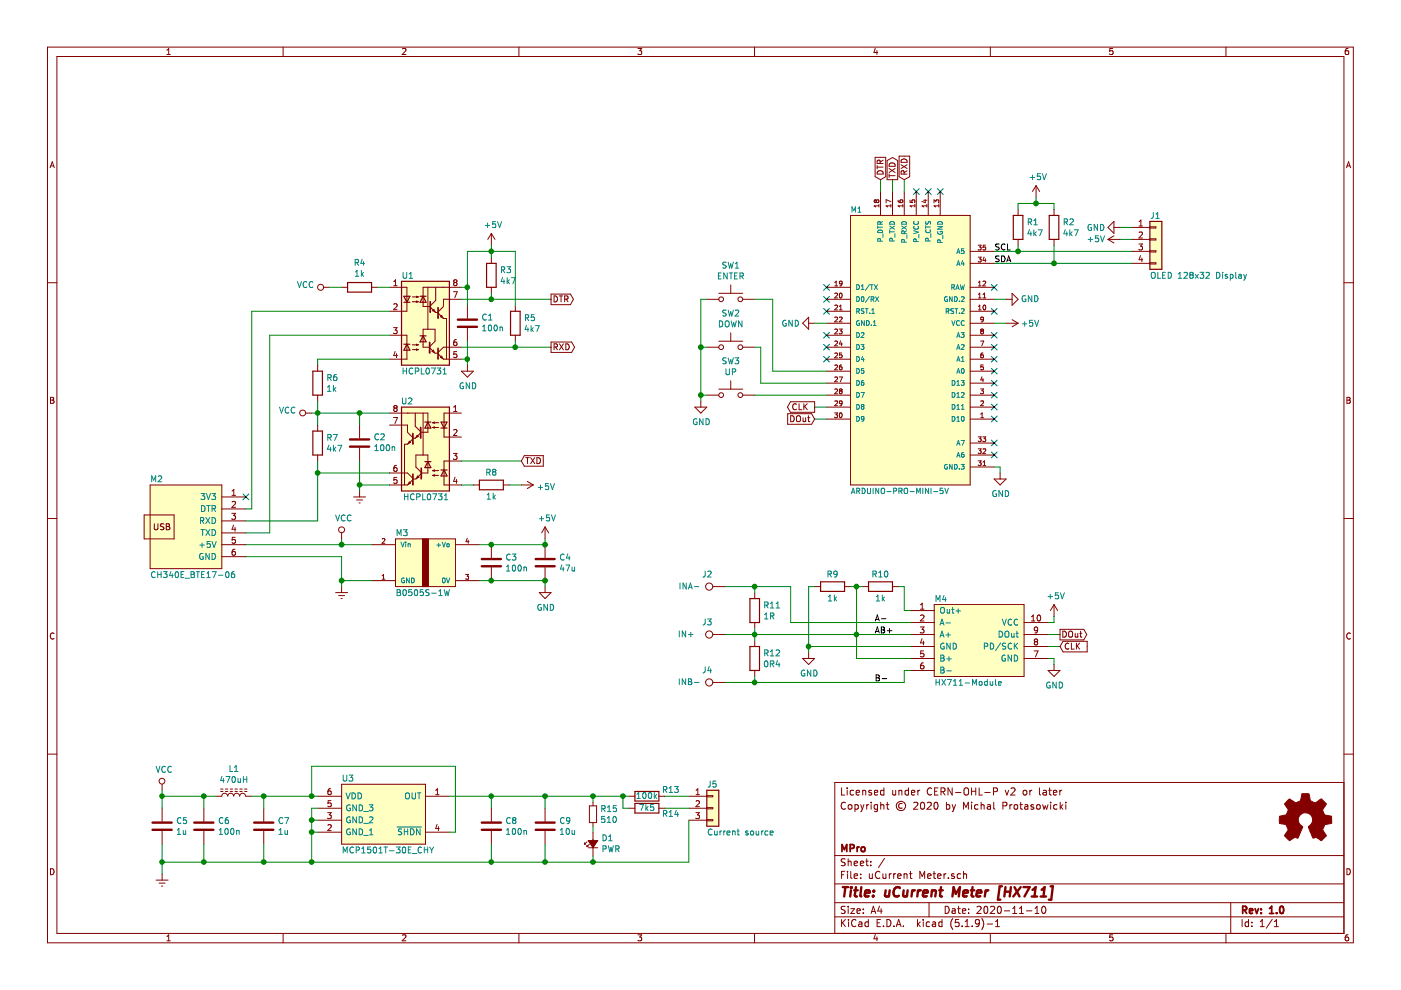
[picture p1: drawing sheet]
EESchema Schematic File Version 4
EELAYER 30 0
EELAYER END
$Descr A4 11693 8268
encoding utf-8
Sheet 1 1
Title "uCurrent Meter [HX711]"
Date "2020-11-10"
Rev "1.0"
Comp "MPro"
Comment1 ""
Comment2 ""
Comment3 "Copyright © 2020 by Michal Protasowicki"
Comment4 "Licensed under CERN-OHL-P v2 or later"
$EndDescr
$Comp
L archive:uCurrent-Meter-rescue_ARDUINO-PRO-MINI-3.3V-diy-modules-uCurrent-Meter-rescue M1
U 1 1
P 7600 2900
F 0 "M1" H 7100 4050 45  0000 L CNN
F 1 "ARDUINO-PRO-MINI-5V" H 7100 1700 45  0000 L CNN
F 2 "HX711:diy-modules-ARDUINO-PRO-MINI" H 7630 3050 20  0001 C CNN
F 3 "" H 7600 2900 60  0000 C CNN
	1    7600 2900
	1    0    0    -1  
$EndComp
$Comp
L archive:Connector_TestPoint J3
U 1 1
P 6050 5300
F 0 "J3" V 6150 5400 50  0000 L CNN
F 1 "IN+" V 6050 5550 50  0000 L CNN
F 2 "HX711:MountingHole_2.2mm_M2_Pad" H 6250 5300 50  0001 C CNN
F 3 "~" H 6250 5300 50  0001 C CNN
	1    6050 5300
	0    -1   -1   0   
$EndComp
$Comp
L archive:Isolator_HCPL2731 U1
U 1 1
P 3550 2700
F 0 "U1" H 3350 3100 50  0000 L CNN
F 1 "HCPL0731" H 3350 2300 50  0000 L CNN
F 2 "HX711:SO-8_5.3x6.2mm_Pitch1.27mm" H 3525 2700 50  0001 C CNN
F 3 "http://www.onsemi.com/pub/Collateral/HCPL2731-D.pdf" H 3525 2700 50  0001 C CNN
	1    3550 2700
	1    0    0    -1  
$EndComp
$Comp
L archive:power_Earth #PWR017
U 1 1
P 2850 4900
F 0 "#PWR017" H 2850 4650 50  0001 C CNN
F 1 "Earth" H 2850 4750 50  0001 C CNN
F 2 "" H 2850 4900 50  0001 C CNN
F 3 "~" H 2850 4900 50  0001 C CNN
	1    2850 4900
	1    0    0    -1  
$EndComp
$Comp
L archive:Isolator_HCPL2731 U2
U 1 1
P 3550 3750
F 0 "U2" H 3650 4150 50  0000 L CNN
F 1 "HCPL0731" H 3350 3350 50  0000 L CNN
F 2 "HX711:SO-8_5.3x6.2mm_Pitch1.27mm" H 3525 3750 50  0001 C CNN
F 3 "http://www.onsemi.com/pub/Collateral/HCPL2731-D.pdf" H 3525 3750 50  0001 C CNN
	1    3550 3750
	-1   0    0    -1  
$EndComp
Text GLabel 4350 3850 2    50   Input ~ 0
TXD
Text GLabel 4600 2900 2    50   Output ~ 0
RXD
Text GLabel 4600 2500 2    50   Output ~ 0
DTR
$Comp
L archive:power_+5V #PWR016
U 1 1
P 4550 4500
F 0 "#PWR016" H 4550 4350 50  0001 C CNN
F 1 "+5V" H 4565 4673 50  0000 C CNN
F 2 "" H 4550 4500 50  0001 C CNN
F 3 "" H 4550 4500 50  0001 C CNN
	1    4550 4500
	1    0    0    -1  
$EndComp
$Comp
L archive:power_Earth #PWR014
U 1 1
P 3000 4100
F 0 "#PWR014" H 3000 3850 50  0001 C CNN
F 1 "Earth" H 3000 3950 50  0001 C CNN
F 2 "" H 3000 4100 50  0001 C CNN
F 3 "~" H 3000 4100 50  0001 C CNN
	1    3000 4100
	1    0    0    -1  
$EndComp
$Comp
L archive:Device_R R7
U 1 1
P 2650 3700
F 0 "R7" H 2720 3746 50  0000 L CNN
F 1 "4k7" H 2720 3655 50  0000 L CNN
F 2 "HX711:R_1206" V 2580 3700 50  0001 C CNN
F 3 "~" H 2650 3700 50  0001 C CNN
	1    2650 3700
	1    0    0    -1  
$EndComp
$Comp
L archive:Device_R R8
U 1 1
P 4100 4050
F 0 "R8" V 4200 4050 50  0000 C CNN
F 1 "1k" V 4000 4050 50  0000 C CNN
F 2 "HX711:R_1206" V 4030 4050 50  0001 C CNN
F 3 "~" H 4100 4050 50  0001 C CNN
	1    4100 4050
	0    -1   -1   0   
$EndComp
$Comp
L archive:power_VCC #PWR015
U 1 1
P 2850 4500
F 0 "#PWR015" H 2850 4350 50  0001 C CNN
F 1 "VCC" H 2867 4673 50  0000 C CNN
F 2 "" H 2850 4500 50  0001 C CNN
F 3 "" H 2850 4500 50  0001 C CNN
	1    2850 4500
	1    0    0    -1  
$EndComp
$Comp
L archive:power_VCC #PWR011
U 1 1
P 2600 3450
F 0 "#PWR011" H 2600 3300 50  0001 C CNN
F 1 "VCC" V 2618 3577 50  0000 L CNN
F 2 "" H 2600 3450 50  0001 C CNN
F 3 "" H 2600 3450 50  0001 C CNN
	1    2600 3450
	0    -1   -1   0   
$EndComp
$Comp
L archive:power_VCC #PWR05
U 1 1
P 2750 2400
F 0 "#PWR05" H 2750 2250 50  0001 C CNN
F 1 "VCC" V 2768 2527 50  0000 L CNN
F 2 "" H 2750 2400 50  0001 C CNN
F 3 "" H 2750 2400 50  0001 C CNN
	1    2750 2400
	0    -1   -1   0   
$EndComp
$Comp
L archive:power_+5V #PWR013
U 1 1
P 4350 4050
F 0 "#PWR013" H 4350 3900 50  0001 C CNN
F 1 "+5V" V 4365 4178 50  0000 L CNN
F 2 "" H 4350 4050 50  0001 C CNN
F 3 "" H 4350 4050 50  0001 C CNN
	1    4350 4050
	0    1    1    0   
$EndComp
Wire Wire Line
	2050 4450 2250 4450
Wire Wire Line
	2050 4250 2100 4250
$Comp
L archive:Device_R R6
U 1 1
P 2650 3200
F 0 "R6" H 2720 3246 50  0000 L CNN
F 1 "1k" H 2720 3155 50  0000 L CNN
F 2 "HX711:R_1206" V 2580 3200 50  0001 C CNN
F 3 "~" H 2650 3200 50  0001 C CNN
	1    2650 3200
	1    0    0    -1  
$EndComp
Wire Wire Line
	2650 3350 2650 3450
Connection ~ 2650 3450
Wire Wire Line
	2650 3450 2600 3450
Wire Wire Line
	2650 3450 2650 3550
Wire Wire Line
	2650 3000 2650 3050
Wire Wire Line
	3950 4050 3850 4050
Wire Wire Line
	4250 4050 4350 4050
$Comp
L archive:power_+5V #PWR04
U 1 1
P 4100 2050
F 0 "#PWR04" H 4100 1900 50  0001 C CNN
F 1 "+5V" H 4115 2223 50  0000 C CNN
F 2 "" H 4100 2050 50  0001 C CNN
F 3 "" H 4100 2050 50  0001 C CNN
	1    4100 2050
	1    0    0    -1  
$EndComp
$Comp
L archive:Device_R R4
U 1 1
P 3000 2400
F 0 "R4" V 2793 2400 50  0000 C CNN
F 1 "1k" V 2884 2400 50  0000 C CNN
F 2 "HX711:R_1206" V 2930 2400 50  0001 C CNN
F 3 "~" H 3000 2400 50  0001 C CNN
	1    3000 2400
	0    1    1    0   
$EndComp
Wire Wire Line
	2750 2400 2850 2400
Wire Wire Line
	3150 2400 3250 2400
$Comp
L archive:Device_R R3
U 1 1
P 4100 2300
F 0 "R3" H 4170 2346 50  0000 L CNN
F 1 "4k7" H 4170 2255 50  0000 L CNN
F 2 "HX711:R_1206" V 4030 2300 50  0001 C CNN
F 3 "~" H 4100 2300 50  0001 C CNN
	1    4100 2300
	1    0    0    -1  
$EndComp
Wire Wire Line
	4300 2850 4300 2900
Wire Wire Line
	4300 2900 4600 2900
Wire Wire Line
	3900 2100 3900 2400
Wire Wire Line
	3900 2400 3850 2400
Wire Wire Line
	2250 4450 2250 2800
Wire Wire Line
	2100 2600 2100 4250
$Comp
L archive:Device_R R5
U 1 1
P 4300 2700
F 0 "R5" H 4370 2746 50  0000 L CNN
F 1 "4k7" H 4370 2655 50  0000 L CNN
F 2 "HX711:R_1206" V 4230 2700 50  0001 C CNN
F 3 "~" H 4300 2700 50  0001 C CNN
	1    4300 2700
	1    0    0    -1  
$EndComp
Wire Wire Line
	4350 3850 3850 3850
$Comp
L archive:Device_C C3
U 1 1
P 4100 4700
F 0 "C3" H 4215 4746 50  0000 L CNN
F 1 "100n" H 4215 4655 50  0000 L CNN
F 2 "HX711:C_1206" H 4138 4550 50  0001 C CNN
F 3 "~" H 4100 4700 50  0001 C CNN
	1    4100 4700
	1    0    0    -1  
$EndComp
$Comp
L archive:Device_C C4
U 1 1
P 4550 4700
F 0 "C4" H 4665 4746 50  0000 L CNN
F 1 "47u" H 4665 4655 50  0000 L CNN
F 2 "HX711:C_1206" H 4588 4550 50  0001 C CNN
F 3 "~" H 4550 4700 50  0001 C CNN
	1    4550 4700
	1    0    0    -1  
$EndComp
$Comp
L archive:power_GND #PWR018
U 1 1
P 4550 4900
F 0 "#PWR018" H 4550 4650 50  0001 C CNN
F 1 "GND" H 4555 4727 50  0000 C CNN
F 2 "" H 4550 4900 50  0001 C CNN
F 3 "" H 4550 4900 50  0001 C CNN
	1    4550 4900
	1    0    0    -1  
$EndComp
Wire Wire Line
	4550 4900 4550 4850
Wire Wire Line
	4550 4850 4100 4850
Connection ~ 4550 4850
Connection ~ 4100 4850
Wire Wire Line
	4100 4850 4000 4850
Wire Wire Line
	4000 4550 4100 4550
Connection ~ 4100 4550
Wire Wire Line
	4100 4550 4550 4550
Wire Wire Line
	4550 4550 4550 4500
Connection ~ 4550 4550
$Comp
L archive:power_GND #PWR012
U 1 1
P 8350 3950
F 0 "#PWR012" H 8350 3700 50  0001 C CNN
F 1 "GND" H 8355 3777 50  0000 C CNN
F 2 "" H 8350 3950 50  0001 C CNN
F 3 "" H 8350 3950 50  0001 C CNN
	1    8350 3950
	1    0    0    -1  
$EndComp
Text GLabel 7550 1500 1    50   Input ~ 0
RXD
Text GLabel 7450 1500 1    50   Output ~ 0
TXD
Text GLabel 7350 1500 1    50   Input ~ 0
DTR
Wire Wire Line
	7350 1600 7350 1500
Wire Wire Line
	7450 1600 7450 1500
Wire Wire Line
	7550 1600 7550 1500
$Comp
L archive:Device_C C2
U 1 1
P 3000 3700
F 0 "C2" H 2885 3654 50  0000 R CNN
F 1 "100n" H 2885 3745 50  0000 R CNN
F 2 "HX711:C_1206" H 3038 3550 50  0001 C CNN
F 3 "~" H 3000 3700 50  0001 C CNN
	1    3000 3700
	-1   0    0    1   
$EndComp
Wire Wire Line
	2650 3850 2650 3950
Wire Wire Line
	3250 3950 2650 3950
Connection ~ 2650 3950
Wire Wire Line
	2650 3950 2650 4350
Wire Wire Line
	2650 4350 2050 4350
Wire Wire Line
	3250 3450 3000 3450
Wire Wire Line
	3000 3550 3000 3450
Connection ~ 3000 3450
Wire Wire Line
	3000 3450 2650 3450
Wire Wire Line
	3000 3850 3000 4050
Wire Wire Line
	3250 4050 3000 4050
Connection ~ 3000 4050
Wire Wire Line
	3000 4050 3000 4100
Wire Wire Line
	3250 3000 2650 3000
Wire Wire Line
	3250 2800 2250 2800
Wire Wire Line
	3250 2600 2100 2600
$Comp
L archive:power_GND #PWR09
U 1 1
P 3900 3050
F 0 "#PWR09" H 3900 2800 50  0001 C CNN
F 1 "GND" H 3905 2877 50  0000 C CNN
F 2 "" H 3900 3050 50  0001 C CNN
F 3 "" H 3900 3050 50  0001 C CNN
	1    3900 3050
	1    0    0    -1  
$EndComp
Wire Wire Line
	3850 3000 3900 3000
Wire Wire Line
	3900 3000 3900 3050
Wire Wire Line
	2050 4550 2850 4550
Wire Wire Line
	2850 4550 2850 4500
Connection ~ 2850 4550
Wire Wire Line
	2850 4550 3100 4550
Wire Wire Line
	2850 4650 2850 4850
Wire Wire Line
	3100 4850 2850 4850
Connection ~ 2850 4850
Wire Wire Line
	2850 4850 2850 4900
Wire Wire Line
	2850 4650 2050 4650
$Comp
L archive:Device_C C1
U 1 1
P 3900 2700
F 0 "C1" H 3785 2654 50  0000 R CNN
F 1 "100n" H 3785 2745 50  0000 R CNN
F 2 "HX711:C_1206" H 3938 2550 50  0001 C CNN
F 3 "~" H 3900 2700 50  0001 C CNN
	1    3900 2700
	-1   0    0    1   
$EndComp
Wire Wire Line
	4600 2500 4100 2500
Wire Wire Line
	4100 2450 4100 2500
Connection ~ 4100 2500
Wire Wire Line
	4100 2500 3850 2500
Wire Wire Line
	3900 2400 3900 2550
Connection ~ 3900 2400
Wire Wire Line
	3900 2850 3900 3000
Connection ~ 3900 3000
Wire Wire Line
	3900 2100 4100 2100
Wire Wire Line
	4300 2100 4300 2550
Wire Wire Line
	4100 2150 4100 2100
Connection ~ 4100 2100
Wire Wire Line
	4100 2100 4300 2100
Wire Wire Line
	4100 2100 4100 2050
Wire Wire Line
	4300 2900 3850 2900
Connection ~ 4300 2900
$Comp
L archive:Switch_SW_Push SW1
U 1 1
P 6100 2500
F 0 "SW1" H 6100 2785 50  0000 C CNN
F 1 "ENTER" H 6100 2694 50  0000 C CNN
F 2 "HX711:SW_SPST_PTS645" H 6100 2700 50  0001 C CNN
F 3 "" H 6100 2700 50  0001 C CNN
	1    6100 2500
	1    0    0    -1  
$EndComp
$Comp
L archive:Switch_SW_Push SW2
U 1 1
P 6100 2900
F 0 "SW2" H 6100 3185 50  0000 C CNN
F 1 "DOWN" H 6100 3094 50  0000 C CNN
F 2 "HX711:SW_SPST_PTS645" H 6100 3100 50  0001 C CNN
F 3 "" H 6100 3100 50  0001 C CNN
	1    6100 2900
	1    0    0    -1  
$EndComp
$Comp
L archive:Switch_SW_Push SW3
U 1 1
P 6100 3300
F 0 "SW3" H 6100 3585 50  0000 C CNN
F 1 "UP" H 6100 3494 50  0000 C CNN
F 2 "HX711:SW_SPST_PTS645" H 6100 3500 50  0001 C CNN
F 3 "" H 6100 3500 50  0001 C CNN
	1    6100 3300
	1    0    0    -1  
$EndComp
$Comp
L archive:power_GND #PWR010
U 1 1
P 5850 3350
F 0 "#PWR010" H 5850 3100 50  0001 C CNN
F 1 "GND" H 5855 3177 50  0000 C CNN
F 2 "" H 5850 3350 50  0001 C CNN
F 3 "" H 5850 3350 50  0001 C CNN
	1    5850 3350
	1    0    0    -1  
$EndComp
Wire Wire Line
	5900 2500 5850 2500
Wire Wire Line
	5850 2500 5850 2900
Wire Wire Line
	5900 3300 5850 3300
Connection ~ 5850 3300
Wire Wire Line
	5850 3300 5850 3350
Wire Wire Line
	5900 2900 5850 2900
Connection ~ 5850 2900
Wire Wire Line
	5850 2900 5850 3300
$Comp
L archive:Device_R R10
U 1 1
P 7350 4900
F 0 "R10" V 7450 4900 50  0000 C CNN
F 1 "1k" V 7250 4900 50  0000 C CNN
F 2 "HX711:R_1206" V 7280 4900 50  0001 C CNN
F 3 "~" H 7350 4900 50  0001 C CNN
	1    7350 4900
	0    -1   -1   0   
$EndComp
$Comp
L archive:Device_R R9
U 1 1
P 6950 4900
F 0 "R9" V 7050 4900 50  0000 C CNN
F 1 "1k" V 6850 4900 50  0000 C CNN
F 2 "HX711:R_1206" V 6880 4900 50  0001 C CNN
F 3 "~" H 6950 4900 50  0001 C CNN
	1    6950 4900
	0    -1   -1   0   
$EndComp
Wire Wire Line
	6800 4900 6750 4900
Wire Wire Line
	6750 4900 6750 5400
Wire Wire Line
	6750 5400 7600 5400
Wire Wire Line
	7600 5100 7550 5100
Wire Wire Line
	7550 5100 7550 4900
Wire Wire Line
	7550 4900 7500 4900
Wire Wire Line
	7200 4900 7150 4900
Wire Wire Line
	7150 4900 7150 5300
Wire Wire Line
	7150 5300 7600 5300
Connection ~ 7150 4900
Wire Wire Line
	7150 4900 7100 4900
Wire Wire Line
	7150 5300 7150 5500
Wire Wire Line
	7150 5500 7600 5500
Connection ~ 7150 5300
$Comp
L archive:Connector_TestPoint J2
U 1 1
P 6050 4900
F 0 "J2" V 6150 5000 50  0000 L CNN
F 1 "INA-" V 6050 5100 50  0000 L CNN
F 2 "HX711:MountingHole_2.2mm_M2_Pad" H 6250 4900 50  0001 C CNN
F 3 "~" H 6250 4900 50  0001 C CNN
	1    6050 4900
	0    -1   -1   0   
$EndComp
$Comp
L archive:Connector_TestPoint J4
U 1 1
P 6050 5700
F 0 "J4" V 6150 5800 50  0000 L CNN
F 1 "INB-" V 6050 5900 50  0000 L CNN
F 2 "HX711:MountingHole_2.2mm_M2_Pad" H 6250 5700 50  0001 C CNN
F 3 "~" H 6250 5700 50  0001 C CNN
	1    6050 5700
	0    -1   -1   0   
$EndComp
Wire Wire Line
	6600 5200 7600 5200
$Comp
L archive:Device_R R11
U 1 1
P 6300 5100
F 0 "R11" H 6370 5146 50  0000 L CNN
F 1 "1R" H 6370 5055 50  0000 L CNN
F 2 "HX711:R_2512_HandSoldering" V 6230 5100 50  0001 C CNN
F 3 "~" H 6300 5100 50  0001 C CNN
	1    6300 5100
	1    0    0    -1  
$EndComp
Wire Wire Line
	6050 4900 6300 4900
Wire Wire Line
	6600 4900 6600 5200
Wire Wire Line
	6300 4950 6300 4900
Connection ~ 6300 4900
Wire Wire Line
	6300 4900 6600 4900
Wire Wire Line
	6050 5300 6300 5300
Wire Wire Line
	6300 5250 6300 5300
Connection ~ 6300 5300
Wire Wire Line
	6300 5300 7150 5300
$Comp
L archive:Device_R R12
U 1 1
P 6300 5500
F 0 "R12" H 6370 5546 50  0000 L CNN
F 1 "0R4" H 6370 5455 50  0000 L CNN
F 2 "HX711:R_2512_HandSoldering" V 6230 5500 50  0001 C CNN
F 3 "~" H 6300 5500 50  0001 C CNN
	1    6300 5500
	1    0    0    -1  
$EndComp
Wire Wire Line
	6300 5650 6300 5700
Connection ~ 6300 5700
Wire Wire Line
	6300 5700 6050 5700
Wire Wire Line
	6300 5350 6300 5300
$Comp
L archive:power_GND #PWR020
U 1 1
P 8800 5550
F 0 "#PWR020" H 8800 5300 50  0001 C CNN
F 1 "GND" H 8805 5377 50  0000 C CNN
F 2 "" H 8800 5550 50  0001 C CNN
F 3 "" H 8800 5550 50  0001 C CNN
	1    8800 5550
	1    0    0    -1  
$EndComp
$Comp
L archive:power_+5V #PWR019
U 1 1
P 8800 5150
F 0 "#PWR019" H 8800 5000 50  0001 C CNN
F 1 "+5V" H 8815 5323 50  0000 C CNN
F 2 "" H 8800 5150 50  0001 C CNN
F 3 "" H 8800 5150 50  0001 C CNN
	1    8800 5150
	1    0    0    -1  
$EndComp
Wire Wire Line
	8750 5200 8800 5200
Wire Wire Line
	8800 5200 8800 5150
Wire Wire Line
	8750 5500 8800 5500
Wire Wire Line
	8800 5500 8800 5550
Text GLabel 8850 5300 2    50   Output ~ 0
DOut
Text GLabel 8850 5400 2    50   Input ~ 0
CLK 
Wire Wire Line
	8850 5300 8750 5300
Wire Wire Line
	8750 5400 8850 5400
Text GLabel 6800 3500 0    50   Input ~ 0
DOut
Wire Wire Line
	6800 3500 6900 3500
Wire Wire Line
	6800 3400 6900 3400
Text GLabel 6800 3400 0    50   Output ~ 0
CLK 
$Comp
L archive:power_GND #PWR06
U 1 1
P 8400 2500
F 0 "#PWR06" H 8400 2250 50  0001 C CNN
F 1 "GND" V 8400 2300 50  0000 C CNN
F 2 "" H 8400 2500 50  0001 C CNN
F 3 "" H 8400 2500 50  0001 C CNN
	1    8400 2500
	0    -1   -1   0   
$EndComp
$Comp
L archive:power_GND #PWR07
U 1 1
P 6800 2700
F 0 "#PWR07" H 6800 2450 50  0001 C CNN
F 1 "GND" V 6800 2500 50  0000 C CNN
F 2 "" H 6800 2700 50  0001 C CNN
F 3 "" H 6800 2700 50  0001 C CNN
	1    6800 2700
	0    1    1    0   
$EndComp
Wire Wire Line
	8400 2500 8300 2500
Wire Wire Line
	6800 2700 6900 2700
$Comp
L archive:Connector_Generic_Conn_01x04 J1
U 1 1
P 9650 2000
F 0 "J1" H 9600 2200 50  0000 L CNN
F 1 "OLED 128x32 Display" H 9600 1700 50  0000 L CNN
F 2 "HX711:128X32_OLED_I2C_0-91_inch" H 9650 2000 50  0001 C CNN
F 3 "~" H 9650 2000 50  0001 C CNN
	1    9650 2000
	1    0    0    -1  
$EndComp
$Comp
L archive:power_+5V #PWR03
U 1 1
P 9350 2000
F 0 "#PWR03" H 9350 1850 50  0001 C CNN
F 1 "+5V" V 9350 2200 50  0000 C CNN
F 2 "" H 9350 2000 50  0001 C CNN
F 3 "" H 9350 2000 50  0001 C CNN
	1    9350 2000
	0    -1   -1   0   
$EndComp
$Comp
L archive:power_GND #PWR02
U 1 1
P 9350 1900
F 0 "#PWR02" H 9350 1650 50  0001 C CNN
F 1 "GND" V 9350 1700 50  0000 C CNN
F 2 "" H 9350 1900 50  0001 C CNN
F 3 "" H 9350 1900 50  0001 C CNN
	1    9350 1900
	0    1    1    0   
$EndComp
Wire Wire Line
	9450 2000 9350 2000
Wire Wire Line
	9350 1900 9450 1900
Text Label 8300 2200 0    50   ~ 0
SDA
Text Label 8300 2100 0    50   ~ 0
SCL
Wire Wire Line
	6300 2900 6350 2900
Wire Wire Line
	6350 2900 6350 3200
Wire Wire Line
	6300 2500 6450 2500
Wire Wire Line
	6450 2500 6450 3100
Wire Wire Line
	6900 3300 6300 3300
Wire Wire Line
	6350 3200 6900 3200
Wire Wire Line
	6450 3100 6900 3100
$Comp
L archive:Device_R R1
U 1 1
P 8500 1900
F 0 "R1" H 8570 1946 50  0000 L CNN
F 1 "4k7" H 8570 1855 50  0000 L CNN
F 2 "HX711:R_1206" V 8430 1900 50  0001 C CNN
F 3 "~" H 8500 1900 50  0001 C CNN
	1    8500 1900
	1    0    0    -1  
$EndComp
$Comp
L archive:Device_R R2
U 1 1
P 8800 1900
F 0 "R2" H 8870 1946 50  0000 L CNN
F 1 "4k7" H 8870 1855 50  0000 L CNN
F 2 "HX711:R_1206" V 8730 1900 50  0001 C CNN
F 3 "~" H 8800 1900 50  0001 C CNN
	1    8800 1900
	1    0    0    -1  
$EndComp
Wire Wire Line
	8300 2100 8500 2100
Wire Wire Line
	8500 2050 8500 2100
Wire Wire Line
	9450 2100 8500 2100
Connection ~ 8500 2100
Wire Wire Line
	8300 2200 8800 2200
Wire Wire Line
	8800 2050 8800 2200
Connection ~ 8800 2200
Wire Wire Line
	8800 2200 9450 2200
$Comp
L archive:power_+5V #PWR01
U 1 1
P 8650 1650
F 0 "#PWR01" H 8650 1500 50  0001 C CNN
F 1 "+5V" H 8665 1823 50  0000 C CNN
F 2 "" H 8650 1650 50  0001 C CNN
F 3 "" H 8650 1650 50  0001 C CNN
	1    8650 1650
	1    0    0    -1  
$EndComp
Wire Wire Line
	8800 1750 8800 1700
Wire Wire Line
	8800 1700 8650 1700
Wire Wire Line
	8500 1700 8500 1750
Wire Wire Line
	8650 1650 8650 1700
Connection ~ 8650 1700
Wire Wire Line
	8650 1700 8500 1700
$Comp
L archive:power_+5V #PWR08
U 1 1
P 8400 2700
F 0 "#PWR08" H 8400 2550 50  0001 C CNN
F 1 "+5V" V 8400 2900 50  0000 C CNN
F 2 "" H 8400 2700 50  0001 C CNN
F 3 "" H 8400 2700 50  0001 C CNN
	1    8400 2700
	0    1    1    0   
$EndComp
Wire Wire Line
	8400 2700 8300 2700
Wire Wire Line
	8300 3900 8350 3900
Wire Wire Line
	8350 3900 8350 3950
$Comp
L archive:power_Earth #PWR022
U 1 1
P 1350 7300
F 0 "#PWR022" H 1350 7050 50  0001 C CNN
F 1 "Earth" H 1350 7150 50  0001 C CNN
F 2 "" H 1350 7300 50  0001 C CNN
F 3 "~" H 1350 7300 50  0001 C CNN
	1    1350 7300
	1    0    0    -1  
$EndComp
$Comp
L archive:Device_L_Core_Ferrite L1
U 1 1
P 1950 6650
F 0 "L1" V 2175 6650 50  0000 C CNN
F 1 "470uH" V 2084 6650 50  0000 C CNN
F 2 "HX711:L_Taiyo-Yuden_NR-60xx_HandSoldering" H 1950 6650 50  0001 C CNN
F 3 "~" H 1950 6650 50  0001 C CNN
	1    1950 6650
	0    -1   -1   0   
$EndComp
$Comp
L archive:Device_C C6
U 1 1
P 1700 6900
F 0 "C6" H 1815 6946 50  0000 L CNN
F 1 "100n" H 1815 6855 50  0000 L CNN
F 2 "HX711:C_1206" H 1738 6750 50  0001 C CNN
F 3 "~" H 1700 6900 50  0001 C CNN
	1    1700 6900
	1    0    0    -1  
$EndComp
$Comp
L archive:Device_C C7
U 1 1
P 2200 6900
F 0 "C7" H 2315 6946 50  0000 L CNN
F 1 "1u" H 2315 6855 50  0000 L CNN
F 2 "HX711:C_1206" H 2238 6750 50  0001 C CNN
F 3 "~" H 2200 6900 50  0001 C CNN
	1    2200 6900
	1    0    0    -1  
$EndComp
Wire Wire Line
	2200 6650 2100 6650
Wire Wire Line
	1700 6650 1800 6650
$Comp
L archive:power_VCC #PWR021
U 1 1
P 1350 6600
F 0 "#PWR021" H 1350 6450 50  0001 C CNN
F 1 "VCC" H 1367 6773 50  0000 C CNN
F 2 "" H 1350 6600 50  0001 C CNN
F 3 "" H 1350 6600 50  0001 C CNN
	1    1350 6600
	1    0    0    -1  
$EndComp
$Comp
L archive:Device_C C8
U 1 1
P 4100 6900
F 0 "C8" H 4215 6946 50  0000 L CNN
F 1 "100n" H 4215 6855 50  0000 L CNN
F 2 "HX711:C_1206" H 4138 6750 50  0001 C CNN
F 3 "~" H 4100 6900 50  0001 C CNN
	1    4100 6900
	1    0    0    -1  
$EndComp
$Comp
L archive:Device_C C9
U 1 1
P 4550 6900
F 0 "C9" H 4665 6946 50  0000 L CNN
F 1 "10u" H 4665 6855 50  0000 L CNN
F 2 "HX711:C_1206" H 4588 6750 50  0001 C CNN
F 3 "~" H 4550 6900 50  0001 C CNN
	1    4550 6900
	1    0    0    -1  
$EndComp
Wire Wire Line
	4950 6650 4950 6700
$Comp
L archive:Connector_Generic_Conn_01x03 J5
U 1 1
P 5950 6750
F 0 "J5" H 5900 6950 50  0000 L CNN
F 1 "Current source" H 5900 6550 50  0000 L CNN
F 2 "HX711:CONN_3" H 5950 6750 50  0001 C CNN
F 3 "~" H 5950 6750 50  0001 C CNN
	1    5950 6750
	1    0    0    -1  
$EndComp
$Comp
L archive:Device_R R13
U 1 1
P 5400 6650
F 0 "R13" V 5450 6450 50  0000 C CNN
F 1 "100k" V 5400 6650 50  0000 C CNN
F 2 "HX711:R_MiniMELF_MMA-0204" V 5330 6650 50  0001 C CNN
F 3 "~" H 5400 6650 50  0001 C CNN
	1    5400 6650
	0    -1   -1   0   
$EndComp
$Comp
L archive:Device_R R14
U 1 1
P 5400 6750
F 0 "R14" V 5350 6550 50  0000 C CNN
F 1 "7k5" V 5400 6750 50  0000 C CNN
F 2 "HX711:R_MiniMELF_MMA-0204" V 5330 6750 50  0001 C CNN
F 3 "~" H 5400 6750 50  0001 C CNN
	1    5400 6750
	0    -1   -1   0   
$EndComp
Wire Wire Line
	5550 6750 5750 6750
Wire Wire Line
	5550 6650 5750 6650
$Comp
L archive:Device_LED_Small_ALT D1
U 1 1
P 4950 7050
F 0 "D1" V 4996 6982 50  0000 R CNN
F 1 "PWR" V 4905 6982 50  0000 R CNN
F 2 "HX711:D_1206" V 4950 7050 50  0001 C CNN
F 3 "~" V 4950 7050 50  0001 C CNN
	1    4950 7050
	0    -1   -1   0   
$EndComp
$Comp
L archive:Device_R_Small R15
U 1 1
P 4950 6800
F 0 "R15" H 5009 6846 50  0000 L CNN
F 1 "510" H 5009 6755 50  0000 L CNN
F 2 "HX711:R_1206" H 4950 6800 50  0001 C CNN
F 3 "~" H 4950 6800 50  0001 C CNN
	1    4950 6800
	1    0    0    -1  
$EndComp
Wire Wire Line
	5250 6650 5200 6650
Connection ~ 4950 6650
Wire Wire Line
	5250 6750 5200 6750
Wire Wire Line
	5200 6750 5200 6650
Connection ~ 5200 6650
Wire Wire Line
	5200 6650 4950 6650
Wire Wire Line
	4950 6950 4950 6900
Wire Wire Line
	5750 6850 5750 7200
Wire Wire Line
	4550 6750 4550 6650
Connection ~ 4550 6650
Wire Wire Line
	4550 6650 4950 6650
Wire Wire Line
	4100 6750 4100 6650
Wire Wire Line
	4100 6650 4550 6650
Wire Wire Line
	4100 7050 4100 7200
Connection ~ 4100 7200
Wire Wire Line
	4100 7200 4550 7200
Wire Wire Line
	4550 7050 4550 7200
Connection ~ 4550 7200
Wire Wire Line
	4550 7200 4950 7200
Wire Wire Line
	4950 7150 4950 7200
Connection ~ 4950 7200
Wire Wire Line
	4950 7200 5750 7200
$Comp
L archive:Device_C C5
U 1 1
P 1350 6900
F 0 "C5" H 1465 6946 50  0000 L CNN
F 1 "1u" H 1465 6855 50  0000 L CNN
F 2 "HX711:C_1206" H 1388 6750 50  0001 C CNN
F 3 "~" H 1350 6900 50  0001 C CNN
	1    1350 6900
	1    0    0    -1  
$EndComp
Wire Wire Line
	1700 6650 1350 6650
Connection ~ 1700 6650
Wire Wire Line
	1350 6600 1350 6650
Connection ~ 1350 6650
Wire Wire Line
	2200 6650 2200 6750
Wire Wire Line
	1700 6650 1700 6750
Wire Wire Line
	1350 6650 1350 6750
Wire Wire Line
	1350 7200 1350 7050
Wire Wire Line
	1350 7300 1350 7200
Connection ~ 1350 7200
Wire Wire Line
	1700 7200 1700 7050
Connection ~ 1700 7200
Wire Wire Line
	1700 7200 1350 7200
Wire Wire Line
	2200 7050 2200 7200
Connection ~ 2200 7200
Wire Wire Line
	2200 7200 1700 7200
$Comp
L archive:power_GND #PWR0101
U 1 1
P 6750 5450
F 0 "#PWR0101" H 6750 5200 50  0001 C CNN
F 1 "GND" H 6755 5277 50  0000 C CNN
F 2 "" H 6750 5450 50  0001 C CNN
F 3 "" H 6750 5450 50  0001 C CNN
	1    6750 5450
	1    0    0    -1  
$EndComp
Wire Wire Line
	7600 5600 7550 5600
Wire Wire Line
	7550 5600 7550 5700
Wire Wire Line
	6300 5700 7550 5700
Wire Wire Line
	6750 5450 6750 5400
Connection ~ 6750 5400
$Comp
L archive:diy-modules_B0505S-1W M3
U 1 1
P 3300 4500
F 0 "M3" H 3300 4550 50  0000 L CNN
F 1 "B0505S-1W" H 3300 4050 50  0000 L CNN
F 2 "HX711:BxxyyS-1W" H 3750 3950 50  0001 C CNN
F 3 "" H 3300 4500 50  0001 C CNN
	1    3300 4500
	1    0    0    -1  
$EndComp
$Comp
L archive:diy-modules_CH340E_BTE17-06 M2
U 1 1
P 1250 4050
F 0 "M2" H 1250 4100 50  0000 L CNN
F 1 "CH340E_BTE17-06" H 1250 3300 50  0000 L CNN
F 2 "HX711:CH340E_BTE17-06" H 1250 4050 50  0001 C CNN
F 3 "" H 1250 4050 50  0001 C CNN
	1    1250 4050
	1    0    0    -1  
$EndComp
$Comp
L archive:diy-modules_HX711-Module M4
U 1 1
P 7800 5050
F 0 "M4" H 7800 5100 50  0000 L CNN
F 1 "HX711-Module" H 7800 4400 50  0000 L CNN
F 2 "HX711:HX711-Module" H 7800 5050 50  0001 C CNN
F 3 "" H 7800 5050 50  0001 C CNN
	1    7800 5050
	1    0    0    -1  
$EndComp
$Comp
L archive:various_MCP1501T-30E_CHY U3
U 1 1
P 2650 6650
F 0 "U3" H 2850 6800 50  0000 L CNN
F 1 "MCP1501T-30E_CHY" H 2850 6200 50  0000 L CNN
F 2 "HX711:SOT-23-6" H 3350 6100 50  0001 C CNN
F 3 "" H 3700 6650 50  0001 C CNN
F 4 "Microchip Technology MCP1501T-10E/CHY, Precision Voltage Reference 1.02V, 0.1% 8-Pin, SOT-23" H 3300 6000 50  0001 C CNN "Description"
F 5 "Microchip" H 3250 5900 50  0001 C CNN "Manufacturer_Name"
F 6 "MCP1501T-10E/CHY" H 3300 5800 50  0001 C CNN "Manufacturer_Part_Number"
	1    2650 6650
	1    0    0    -1  
$EndComp
Wire Wire Line
	2200 7200 2600 7200
Wire Wire Line
	2650 6650 2600 6650
Connection ~ 2200 6650
Wire Wire Line
	2650 6750 2600 6750
Wire Wire Line
	2600 6750 2600 6850
Connection ~ 2600 7200
Wire Wire Line
	2600 7200 4100 7200
Wire Wire Line
	2650 6950 2600 6950
Connection ~ 2600 6950
Wire Wire Line
	2600 6950 2600 7200
Wire Wire Line
	2650 6850 2600 6850
Connection ~ 2600 6850
Wire Wire Line
	2600 6850 2600 6950
Wire Wire Line
	3750 6650 4100 6650
Connection ~ 4100 6650
Wire Wire Line
	3750 6950 3800 6950
Wire Wire Line
	3800 6950 3800 6400
Wire Wire Line
	3800 6400 2600 6400
Wire Wire Line
	2600 6400 2600 6650
Connection ~ 2600 6650
Wire Wire Line
	2600 6650 2200 6650
NoConn ~ 8300 2400
NoConn ~ 8300 2600
NoConn ~ 8300 2800
NoConn ~ 8300 2900
NoConn ~ 8300 3000
NoConn ~ 8300 3100
NoConn ~ 8300 3200
NoConn ~ 8300 3300
NoConn ~ 8300 3400
NoConn ~ 8300 3500
NoConn ~ 8300 3700
NoConn ~ 8300 3800
NoConn ~ 6900 3000
NoConn ~ 6900 2900
NoConn ~ 6900 2800
NoConn ~ 6900 2600
NoConn ~ 6900 2500
NoConn ~ 6900 2400
NoConn ~ 7650 1600
NoConn ~ 7750 1600
NoConn ~ 7850 1600
NoConn ~ 2050 4150
Text Label 7300 5200 0    50   ~ 0
A-
Text Label 7300 5700 0    50   ~ 0
B-
Text Label 7300 5300 0    50   ~ 0
AB+
$Comp
L archive:OPEN_HARDWARE_1 LOGO1
U 1 1
P 10900 6850
F 0 "LOGO1" H 11147 6921 50  0001 L CNN
F 1 "OPEN_HARDWARE_1" H 11147 6830 50  0001 L CNN
F 2 "" H 10900 6850 60  0001 C CNN
F 3 "" H 10900 6850 60  0001 C CNN
	1    10900 6850
	1    0    0    -1  
$EndComp
$EndSCHEMATC
